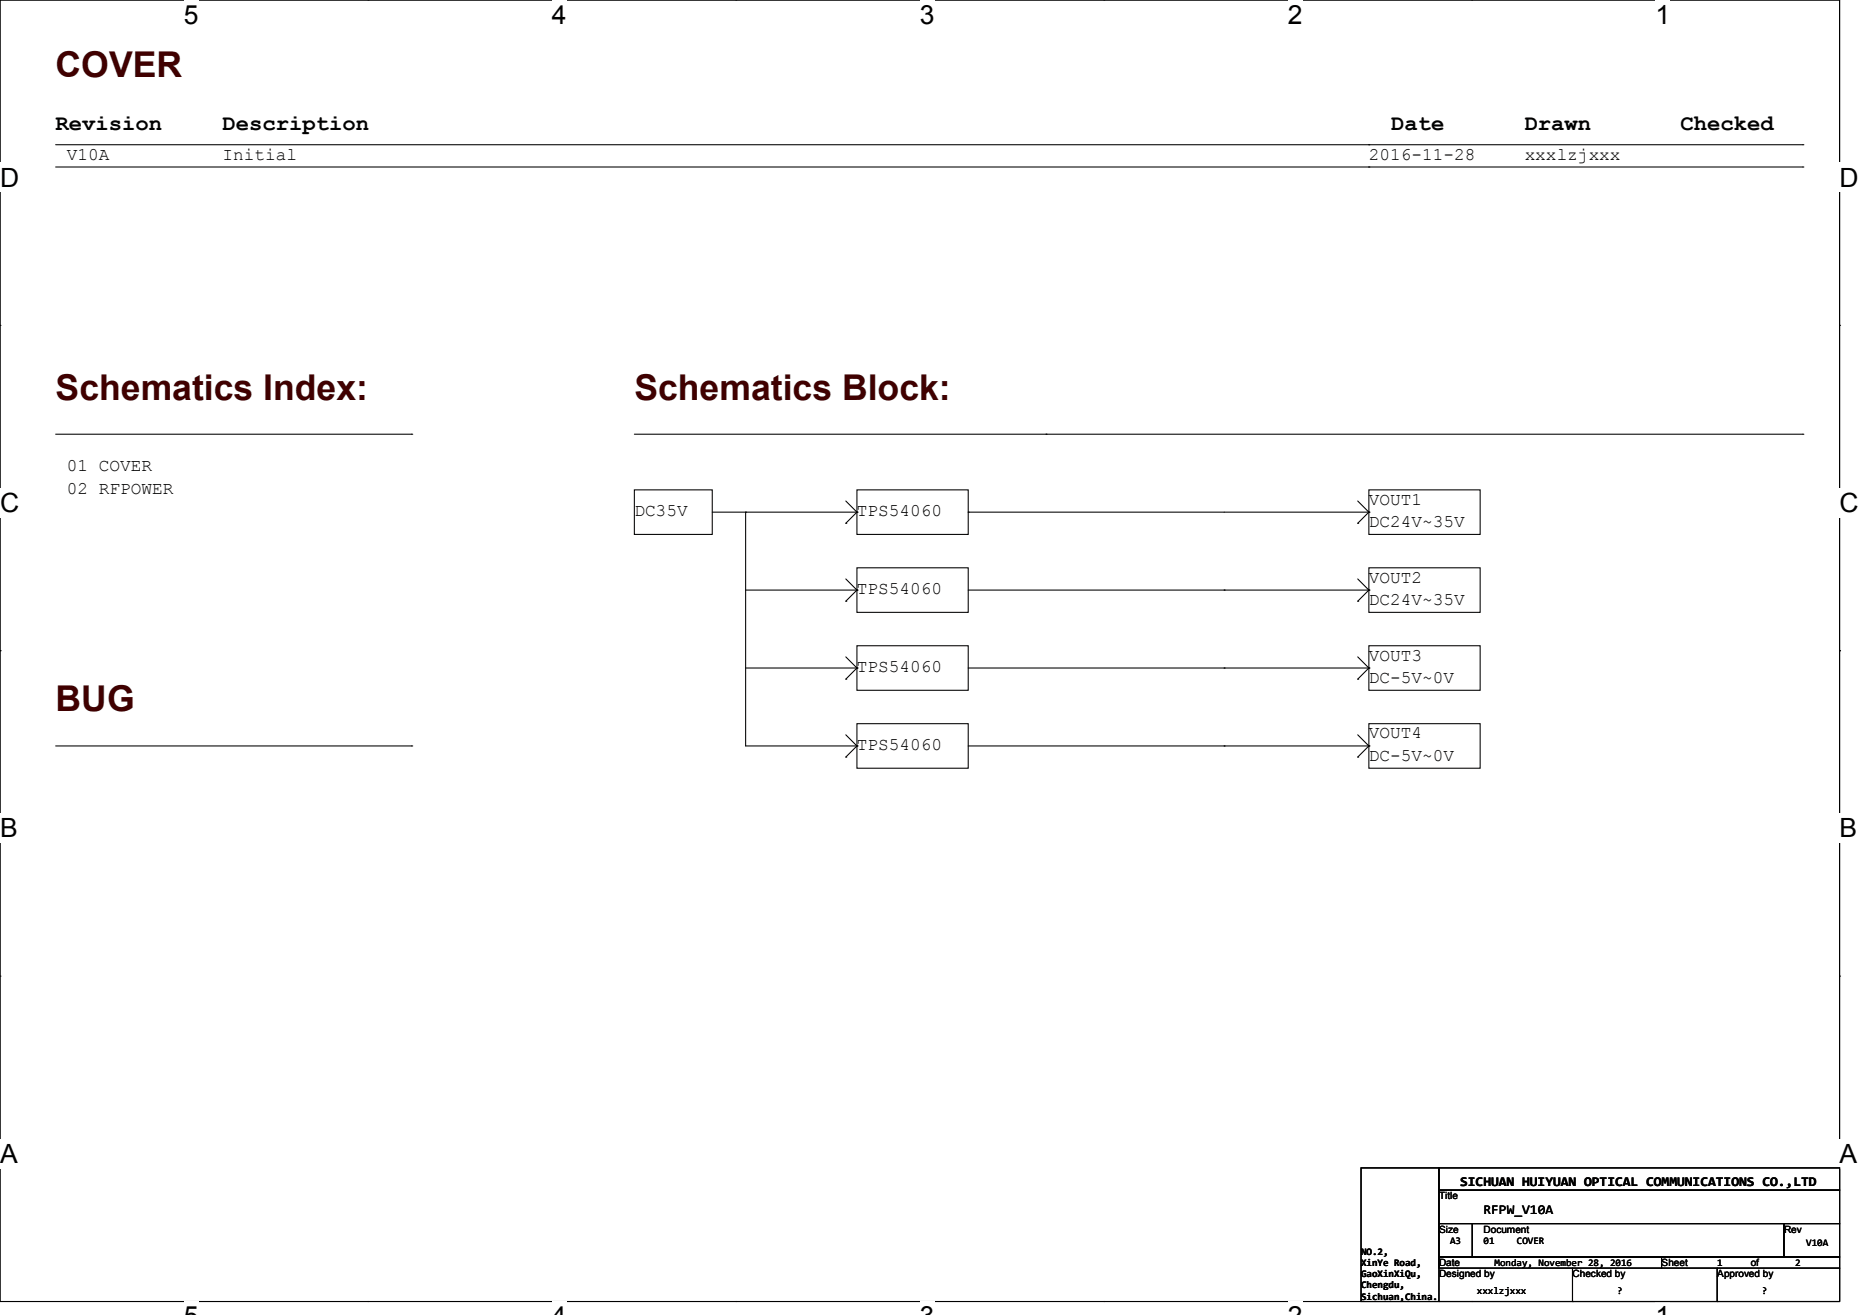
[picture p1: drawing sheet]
<svg xmlns="http://www.w3.org/2000/svg" width="297mm" height="210mm" viewBox="0 0 297 210" stroke-linecap="round" stroke-linejoin="round" font-family="sans-serif">
<path d="M0 0h293.9v207.8h-293.9z" fill="none" stroke="#000" stroke-width=".17"/>
<g fill="#fff">
<path d="M29.4 0h2.3v4.7h-2.3z"/>
<path d="M29.4 207.8h2.3v2.2h-2.3z"/>
</g>
<path d="M58.8 0h.1M58.8 207.8h.1" fill="none" stroke="#000" stroke-width=".17"/>
<g fill="#fff">
<path d="M88.2 0h2.3v4.7h-2.3z"/>
<path d="M88.2 207.8h2.3v2.2h-2.3z"/>
</g>
<path d="M117.6 0h.1M117.6 207.8h.1" fill="none" stroke="#000" stroke-width=".17"/>
<g fill="#fff">
<path d="M146.9 0h2.4v4.7h-2.4z"/>
<path d="M146.9 207.8h2.4v2.2h-2.4z"/>
</g>
<path d="M176.3 0h.1M176.3 207.8h.1" fill="none" stroke="#000" stroke-width=".17"/>
<g fill="#fff">
<path d="M205.7 0h2.4v4.7h-2.4z"/>
<path d="M205.7 207.8h2.4v2.2h-2.4z"/>
</g>
<path d="M235.1 0h.1M235.1 207.8h.1" fill="none" stroke="#000" stroke-width=".17"/>
<g fill="#fff">
<path d="M264.5 0h2.4v4.7h-2.4z"/>
<path d="M264.5 207.8h2.4v2.2h-2.4z"/>
<path d="M0 26h3.1v4.7h-3.1z"/>
<path d="M293.9 26h3.1v4.7h-3.1z"/>
<path d="M0 77.9h3.1v4.8h-3.1z"/>
<path d="M293.9 77.9h3.1v4.8h-3.1z"/>
</g>
<path d="M0 52h.1M293.9 52h.1" fill="none" stroke="#000" stroke-width=".17"/>
<g fill="#fff">
<path d="M0 129.9h2.8v4.7h-2.8z"/>
<path d="M293.9 129.9h2.8v4.7h-2.8z"/>
</g>
<path d="M0 103.9h.1M293.9 103.9h.1" fill="none" stroke="#000" stroke-width=".17"/>
<g fill="#fff">
<path d="M0 181.9h2.8v4.7h-2.8z"/>
<path d="M293.9 181.9h2.8v4.7h-2.8z"/>
</g>
<g fill="none" stroke="#000" stroke-width=".17">
<path d="M8.9 23.1h279.1M8.9 26.7h279.1M218.7 23.1h.1M218.7 26.7h.1M288 23.1h.1M288 26.7h.1M8.9 69.3h56.9M65.8 69.3h.1M101.3 78.2h12.5v7.1h-12.5zM101.3 69.3h186.7M136.9 78.2h17.8v7.1h-17.8zM167.1 69.3h.1"/>
<path d="M218.7 78.2h17.8v7.1h-17.8zM288 69.3h.1M113.8 81.8h23.1M119.1 81.8h.1M119.1 81.8v37.3h17.8M119.1 94.2h17.8M135.1 83.6h.1M135.1 96h.1M135.1 80l1.8 1.8M135.1 92.5l1.8 1.7M136.9 90.7h17.8v7.1h-17.8zM136.9 81.8h.1"/>
<path d="M136.9 94.2h.1M136.9 81.8l-1.8 1.8M136.9 94.2l-1.8 1.8M154.7 81.8h.1M154.7 81.8h64M154.7 94.2h64M195.6 94.2h.1M216.9 83.6h.1M216.9 96h.1M216.9 80l1.8 1.8M216.9 92.5l1.8 1.7M218.7 90.7h17.8v7.1h-17.8z"/>
<path d="M218.7 81.8h.1M218.7 94.2h.1M218.7 81.8l-1.8 1.8M218.7 94.2l-1.8 1.8M8.9 119.1h56.9M65.8 119.1h.1M119.1 106.7h17.8M135.1 108.5h.1M135.1 104.9l1.8 1.8M135.1 117.3l1.8 1.8M136.9 103.1h17.8v7.1h-17.8zM136.9 115.6h17.8v7.1h-17.8z"/>
<path d="M136.9 106.7h.1M136.9 119.1h.1M136.9 106.7l-1.8 1.8M136.9 119.1l-1.8 1.8M154.7 119.1h64M154.7 106.7h64M195.6 106.7h.1M195.6 119.1h.1M216.9 108.5h.1M216.9 104.9l1.8 1.8M216.9 117.3l1.8 1.8M218.7 103.1h17.8v7.1h-17.8z"/>
<path d="M218.7 115.6h17.8v7.1h-17.8zM218.7 106.7h.1M218.7 119.1h.1M218.7 106.7l-1.8 1.8M218.7 119.1l-1.8 1.8M135.1 120.9h.1M216.9 120.9h.1M0 155.9h.1M293.9 155.9h.1M217.4 186.5h12.5v21.3h-12.5zM229.9 186.5h64v3.6h-64zM229.9 190.1h64v5.3h-64z"/>
<path d="M229.9 195.4h5.3v5.3h-5.3zM235.2 195.4h49.8v5.3h-49.8zM285 195.4h8.9v5.3h-8.9zM229.9 200.7h35.6v1.8h-35.6zM251.2 207.8h.1M251.2 202.5v5.3M265.5 200.7h28.4v1.8h-28.4zM274.3 207.8h.1M274.3 202.5v5.3M293.9 202.5v5.3h-64"/>
</g>
<g font-size="5.7" fill="#400000">
<text x="8.9" y="12.3">COVER</text>
<text x="8.9" y="63.8">Schematics Index:</text>
<text x="101.3" y="63.8">Schematics Block:</text>
<text x="8.9" y="113.6">BUG</text>
</g>
<g font-size="4.2">
<text x="29.4" y="3.8">5</text>
<text x="88.2" y="3.8">4</text>
<text x="147" y="3.8">3</text>
<text x="205.7" y="3.8">2</text>
<text x="264.5" y="3.8">1</text>
<text x="0" y="29.8">D</text>
<text x="293.9" y="29.8">D</text>
<text x="0" y="81.8">C</text>
<text x="293.9" y="81.8">C</text>
<text x="0" y="133.7">B</text>
<text x="293.9" y="133.7">B</text>
<text x="0" y="185.7">A</text>
<text x="293.9" y="185.7">A</text>
</g>
<g font-size="3.5">
<text x="8.9" y="20.7">Revision</text>
<text x="35.6" y="20.7">Description</text>
<text x="222.3" y="20.7">Date</text>
<text x="243.6" y="20.7">Drawn</text>
<text x="268.5" y="20.7">Checked</text>
</g>
<g font-size="2.8">
<text x="10.7" y="25.5">V10A</text>
<text x="35.6" y="25.5">Initial</text>
<text x="218.7" y="25.5">2016-11-28</text>
<text x="243.6" y="25.5">xxxlzjxxx</text>
<text x="10.7" y="75.3">01 COVER</text>
<text x="10.7" y="78.8">02 RFPOWER</text>
<text x="101.3" y="82.4">DC35V</text>
<text x="136.9" y="82.4">TPS54060</text>
<text x="218.7" y="80.6">VOUT1</text>
<text x="218.7" y="84.1">DC24V~35V</text>
<text x="136.9" y="94.8">TPS54060</text>
<text x="218.7" y="93">VOUT2</text>
<text x="218.7" y="96.6">DC24V~35V</text>
<text x="136.9" y="107.3">TPS54060</text>
<text x="218.7" y="105.5">VOUT3</text>
<text x="218.7" y="109">DC-5V~0V</text>
<text x="136.9" y="119.7">TPS54060</text>
<text x="218.7" y="117.9">VOUT4</text>
<text x="218.7" y="121.5">DC-5V~0V</text>
</g>
<g font-size="2.1">
<text x="233.3" y="189.4">SICHUAN HUIYUAN OPTICAL COMMUNICATIONS CO.,LTD</text>
<text x="237" y="193.8">RFPW_V10A</text>
</g>
<g font-size="1.6">
<text x="229.9" y="191.5">Title</text>
<text x="229.9" y="196.8">Size</text>
<text x="237" y="196.8">Document</text>
<text x="285" y="196.8">Rev</text>
<text x="217.4" y="200.4">NO.2,</text>
<text x="217.4" y="202.2">XinYe Road,</text>
<text x="217.5" y="204">GaoXinXiQu,</text>
<text x="229.9" y="202.2">Date</text>
<text x="229.9" y="204">Designed by</text>
<text x="231.7" y="198.6">A3</text>
<text x="237" y="198.6">01</text>
<text x="238.8" y="202.2">Monday, November 28, 2016</text>
<text x="242.3" y="198.6">COVER</text>
<text x="251.2" y="204">Checked by</text>
<text x="265.5" y="202.2">Sheet</text>
<text x="274.3" y="202.2">1</text>
<text x="274.4" y="204">Approved by</text>
<text x="279.7" y="202.2">of</text>
<text x="286.8" y="202.2">2</text>
<text x="288.6" y="199">V10A</text>
<text x="217.4" y="205.8">Chengdu,</text>
<text x="217.4" y="207.5">Sichuan,China.</text>
<text x="236" y="206.7">xxxlzjxxx</text>
<text x="258.3" y="206.7">?</text>
<text x="281.5" y="206.7">?</text>
</g>
</svg>
